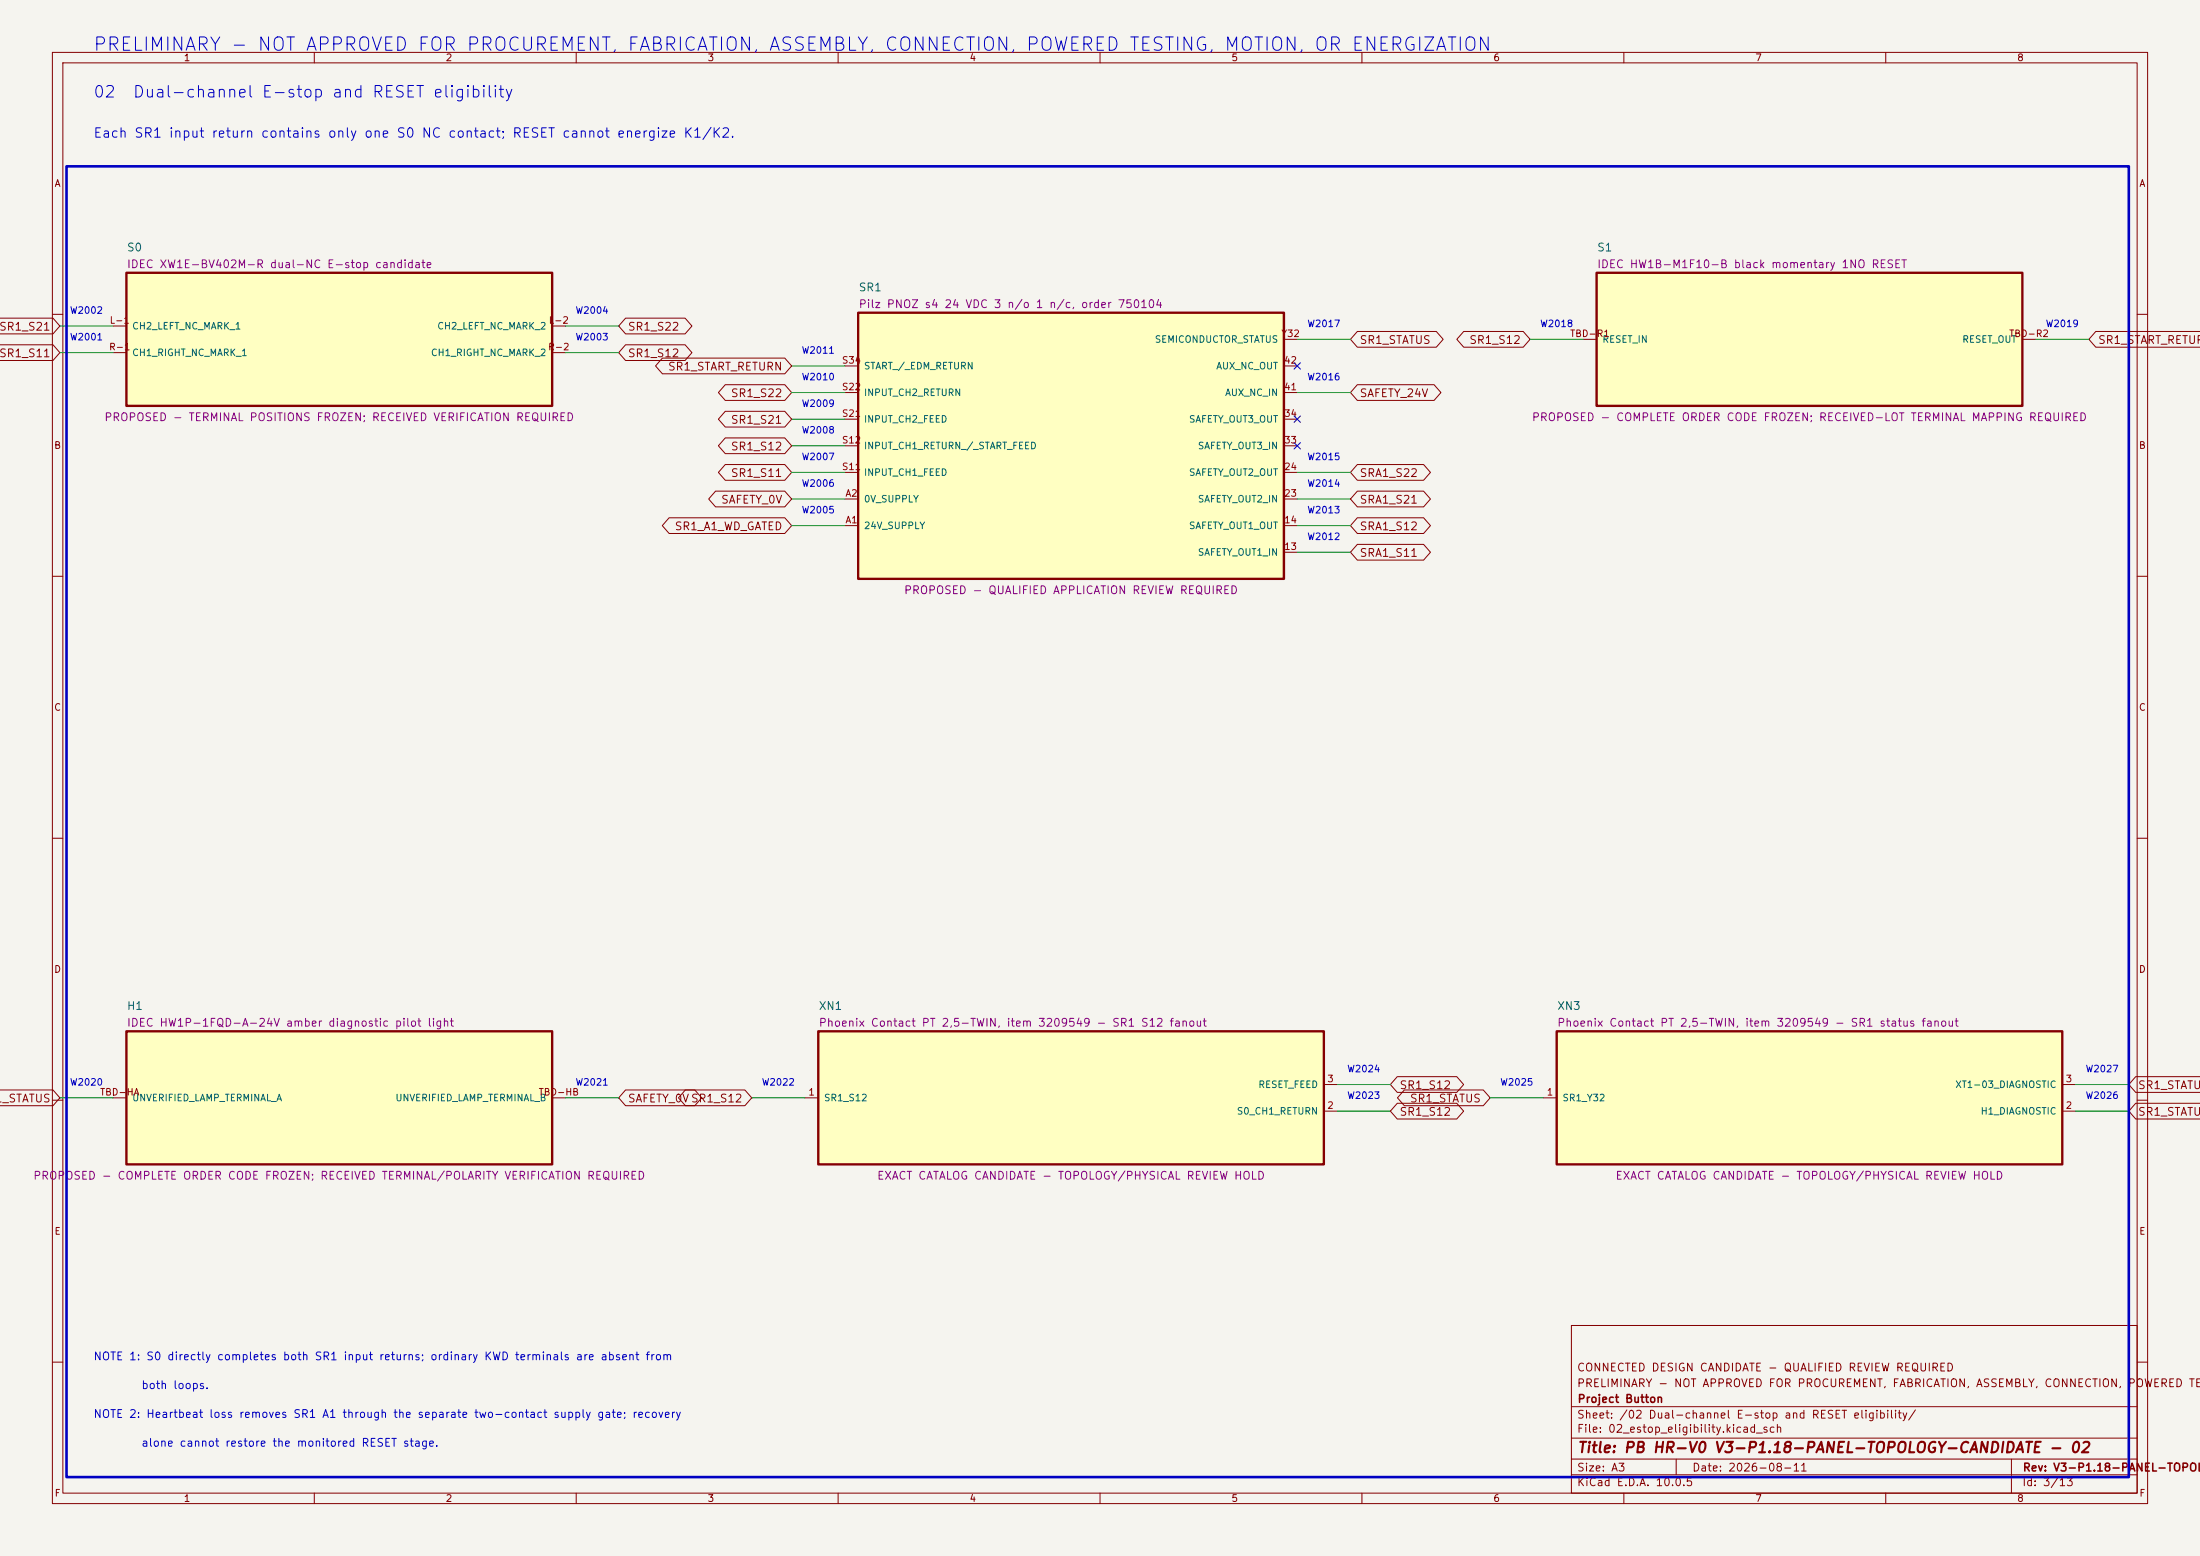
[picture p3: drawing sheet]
(kicad_sch
 (version 20250114) (generator "eeschema") (generator_version "10.0") (paper "A3")
 (title_block (title "PB HR-V0 V3-P1.18-PANEL-TOPOLOGY-CANDIDATE - 02") (date "2026-08-11") (rev "V3-P1.18-PANEL-TOPOLOGY-CANDIDATE")
  (company "Project Button") (comment 1 "PRELIMINARY - NOT APPROVED FOR PROCUREMENT, FABRICATION, ASSEMBLY, CONNECTION, POWERED TESTING, MOTION, OR ENERGIZATION") (comment 2 "CONNECTED DESIGN CANDIDATE - QUALIFIED REVIEW REQUIRED"))
 (lib_symbols (symbol "PBV3:S0"
   (pin_names (offset 1.016)) (exclude_from_sim no) (in_bom yes) (on_board yes)
   (property "Reference" "S0" (at -40.64 -16.70 0) (effects (font (size 1.50 1.50)) (justify left bottom)))
   (property "Value" "IDEC XW1E-BV402M-R dual-NC E-stop candidate" (at 0.00 0.00 0) (effects (font (size 1.50 1.50)) (hide yes)))
   (property "Footprint" "" (at 0.00 0.00 0) (effects (font (size 1.50 1.50)) (hide yes)))
   (property "Datasheet" "https://www.idec.com/en-us/switches-indicator-lights/switches-pushbuttons/emergency-stop-switches/xw-22mm-estop/xw1e-bv402m-r" (at 0.00 0.00 0) (effects (font (size 1.50 1.50)) (hide yes)))
   (property "Description" "Candidate is documented as 40 mm mushroom, turn/pull reset, 2NC, screw terminal and terminal cover. With TOP up in the manufacturer bottom view, project channel 1 is the right NC pair marked 1-2 and channel 2 is the left NC pair marked 1-2. R-/L- prefixes are project-unique KiCad designators, not extra manufacturer markings. Verify orientation, markings and both positively opening NC channels on the received device before wiring." (at 0.00 0.00 0) (effects (font (size 1.50 1.50)) (hide yes)))
   (property "Status" "PROPOSED - TERMINAL POSITIONS FROZEN; RECEIVED VERIFICATION REQUIRED" (at 0.00 15.70 0) (effects (font (size 1.50 1.50)) (justify bottom)))
   (property "Evidence" "IDEC XW product page plus XW-Indicator-Datasheet terminal arrangement, rechecked 2026-08-06; exact received device still requires bottom-view and continuity verification." (at 0.00 0.00 0) (effects (font (size 1.50 1.50)) (hide yes)))
   (property "Display" "IDEC XW1E-BV402M-R dual-NC E-stop candidate" (at -40.64 -13.50 0) (effects (font (size 1.50 1.50)) (justify left bottom)))
   (symbol "S0_0_1"
    (rectangle (start -40.64 -12.70) (end 40.64 12.70) (stroke (width 0.45) (type solid)) (fill (type background))))
   (symbol "S0_1_1" (pin passive line (at -43.18 -2.54 0) (length 2.54) (name "CH1 RIGHT NC MARK 1" (effects (font (size 1.27 1.27)))) (number "R-1" (effects (font (size 1.27 1.27))))) (pin passive line (at -43.18 2.54 0) (length 2.54) (name "CH2 LEFT NC MARK 1" (effects (font (size 1.27 1.27)))) (number "L-1" (effects (font (size 1.27 1.27))))) (pin passive line (at 43.18 -2.54 180) (length 2.54) (name "CH1 RIGHT NC MARK 2" (effects (font (size 1.27 1.27)))) (number "R-2" (effects (font (size 1.27 1.27))))) (pin passive line (at 43.18 2.54 180) (length 2.54) (name "CH2 LEFT NC MARK 2" (effects (font (size 1.27 1.27)))) (number "L-2" (effects (font (size 1.27 1.27))))))
   (embedded_fonts no))
(symbol "PBV3:SR1"
   (pin_names (offset 1.016)) (exclude_from_sim no) (in_bom yes) (on_board yes)
   (property "Reference" "SR1" (at -40.64 -29.40 0) (effects (font (size 1.50 1.50)) (justify left bottom)))
   (property "Value" "Pilz PNOZ s4 24 VDC 3 n/o 1 n/c, order 750104" (at 0.00 0.00 0) (effects (font (size 1.50 1.50)) (hide yes)))
   (property "Footprint" "" (at 0.00 0.00 0) (effects (font (size 1.50 1.50)) (hide yes)))
   (property "Datasheet" "https://www.pilz.com/en-INT/eshop/product/750104" (at 0.00 0.00 0) (effects (font (size 1.50 1.50)) (hide yes)))
   (property "Description" "First-stage E-stop eligibility relay. Mode: short-cross detection plus monitored start on falling edge; seal and inspect selector with power removed." (at 0.00 0.00 0) (effects (font (size 1.50 1.50)) (hide yes)))
   (property "Status" "PROPOSED - QUALIFIED APPLICATION REVIEW REQUIRED" (at 0.00 28.40 0) (effects (font (size 1.50 1.50)) (justify bottom)))
   (property "Evidence" "Pilz operating manual 21396-EN-23; PDF metadata 2026-06-17; portal file 2026-06-22; SHA-256 4B6E4768CEFAEDAF54F006347D32A8A04964B59A16F3616D8AC43698D3626BB4; terminals and timing rechecked 2026-08-08." (at 0.00 0.00 0) (effects (font (size 1.50 1.50)) (hide yes)))
   (property "Display" "Pilz PNOZ s4 24 VDC 3 n/o 1 n/c, order 750104" (at -40.64 -26.20 0) (effects (font (size 1.50 1.50)) (justify left bottom)))
   (symbol "SR1_0_1"
    (rectangle (start -40.64 -25.40) (end 40.64 25.40) (stroke (width 0.45) (type solid)) (fill (type background))))
   (symbol "SR1_1_1" (pin passive line (at -43.18 -15.24 0) (length 2.54) (name "24V SUPPLY" (effects (font (size 1.27 1.27)))) (number "A1" (effects (font (size 1.27 1.27))))) (pin passive line (at -43.18 -10.16 0) (length 2.54) (name "0V SUPPLY" (effects (font (size 1.27 1.27)))) (number "A2" (effects (font (size 1.27 1.27))))) (pin passive line (at -43.18 -5.08 0) (length 2.54) (name "INPUT CH1 FEED" (effects (font (size 1.27 1.27)))) (number "S11" (effects (font (size 1.27 1.27))))) (pin passive line (at -43.18 0.00 0) (length 2.54) (name "INPUT CH1 RETURN / START FEED" (effects (font (size 1.27 1.27)))) (number "S12" (effects (font (size 1.27 1.27))))) (pin passive line (at -43.18 5.08 0) (length 2.54) (name "INPUT CH2 FEED" (effects (font (size 1.27 1.27)))) (number "S21" (effects (font (size 1.27 1.27))))) (pin passive line (at -43.18 10.16 0) (length 2.54) (name "INPUT CH2 RETURN" (effects (font (size 1.27 1.27)))) (number "S22" (effects (font (size 1.27 1.27))))) (pin passive line (at -43.18 15.24 0) (length 2.54) (name "START / EDM RETURN" (effects (font (size 1.27 1.27)))) (number "S34" (effects (font (size 1.27 1.27))))) (pin passive line (at 43.18 -20.32 180) (length 2.54) (name "SAFETY OUT1 IN" (effects (font (size 1.27 1.27)))) (number "13" (effects (font (size 1.27 1.27))))) (pin passive line (at 43.18 -15.24 180) (length 2.54) (name "SAFETY OUT1 OUT" (effects (font (size 1.27 1.27)))) (number "14" (effects (font (size 1.27 1.27))))) (pin passive line (at 43.18 -10.16 180) (length 2.54) (name "SAFETY OUT2 IN" (effects (font (size 1.27 1.27)))) (number "23" (effects (font (size 1.27 1.27))))) (pin passive line (at 43.18 -5.08 180) (length 2.54) (name "SAFETY OUT2 OUT" (effects (font (size 1.27 1.27)))) (number "24" (effects (font (size 1.27 1.27))))) (pin passive line (at 43.18 0.00 180) (length 2.54) (name "SAFETY OUT3 IN" (effects (font (size 1.27 1.27)))) (number "33" (effects (font (size 1.27 1.27))))) (pin passive line (at 43.18 5.08 180) (length 2.54) (name "SAFETY OUT3 OUT" (effects (font (size 1.27 1.27)))) (number "34" (effects (font (size 1.27 1.27))))) (pin passive line (at 43.18 10.16 180) (length 2.54) (name "AUX NC IN" (effects (font (size 1.27 1.27)))) (number "41" (effects (font (size 1.27 1.27))))) (pin passive line (at 43.18 15.24 180) (length 2.54) (name "AUX NC OUT" (effects (font (size 1.27 1.27)))) (number "42" (effects (font (size 1.27 1.27))))) (pin passive line (at 43.18 20.32 180) (length 2.54) (name "SEMICONDUCTOR STATUS" (effects (font (size 1.27 1.27)))) (number "Y32" (effects (font (size 1.27 1.27))))))
   (embedded_fonts no))
(symbol "PBV3:S1"
   (pin_names (offset 1.016)) (exclude_from_sim no) (in_bom yes) (on_board yes)
   (property "Reference" "S1" (at -40.64 -16.70 0) (effects (font (size 1.50 1.50)) (justify left bottom)))
   (property "Value" "IDEC HW1B-M1F10-B black momentary 1NO RESET" (at 0.00 0.00 0) (effects (font (size 1.50 1.50)) (hide yes)))
   (property "Footprint" "" (at 0.00 0.00 0) (effects (font (size 1.50 1.50)) (hide yes)))
   (property "Datasheet" "https://www.idec.com/en-us/switches-indicator-lights/switches-pushbuttons/pushbuttons-pilot-lights/hw-22mm-heavy-duty/hw1b-m1f10-b" (at 0.00 0.00 0) (effects (font (size 1.50 1.50)) (hide yes)))
   (property "Description" "Exact black flush momentary 1NO screw-terminal complete assembly is frozen for RESET. IDEC states that old and redesigned HW assemblies can ship under the same complete order code during the transition that began 2026-06-15, and the live product-page BOM returned no component detail on 2026-08-07. Do not copy legacy or push-in terminal numbers. The panel shall carry the explicit RESET legend and remain outside the swept envelope. Record the received design, underside orientation, molded terminal marks and released/pressed continuity before replacing either TBD terminal." (at 0.00 0.00 0) (effects (font (size 1.50 1.50)) (hide yes)))
   (property "Status" "PROPOSED - COMPLETE ORDER CODE FROZEN; RECEIVED-LOT TERMINAL MAPPING REQUIRED" (at 0.00 15.70 0) (effects (font (size 1.50 1.50)) (justify bottom)))
   (property "Evidence" "IDEC US product page and HW Series Catalog_Screw dated 2026-07-23 plus IDEC HW specification-change notice dated 2026-07-14; live page/BOM rechecked 2026-08-07." (at 0.00 0.00 0) (effects (font (size 1.50 1.50)) (hide yes)))
   (property "Display" "IDEC HW1B-M1F10-B black momentary 1NO RESET" (at -40.64 -13.50 0) (effects (font (size 1.50 1.50)) (justify left bottom)))
   (symbol "S1_0_1"
    (rectangle (start -40.64 -12.70) (end 40.64 12.70) (stroke (width 0.45) (type solid)) (fill (type background))))
   (symbol "S1_1_1" (pin passive line (at -43.18 0.00 0) (length 2.54) (name "RESET IN" (effects (font (size 1.27 1.27)))) (number "TBD-R1" (effects (font (size 1.27 1.27))))) (pin passive line (at 43.18 0.00 180) (length 2.54) (name "RESET OUT" (effects (font (size 1.27 1.27)))) (number "TBD-R2" (effects (font (size 1.27 1.27))))))
   (embedded_fonts no))
(symbol "PBV3:H1"
   (pin_names (offset 1.016)) (exclude_from_sim no) (in_bom yes) (on_board yes)
   (property "Reference" "H1" (at -40.64 -16.70 0) (effects (font (size 1.50 1.50)) (justify left bottom)))
   (property "Value" "IDEC HW1P-1FQD-A-24V amber diagnostic pilot light" (at 0.00 0.00 0) (effects (font (size 1.50 1.50)) (hide yes)))
   (property "Footprint" "" (at 0.00 0.00 0) (effects (font (size 1.50 1.50)) (hide yes)))
   (property "Datasheet" "https://www.idec.com/en-us/switches-indicator-lights/switches-pushbuttons/22mm-25mm-30mm-switches/hw-22mm-heavy-duty/hw1p-1fqd-a-24v" (at 0.00 0.00 0) (effects (font (size 1.50 1.50)) (hide yes)))
   (property "Description" "Exact amber round flush 22 mm pilot-light complete assembly is frozen. The current IDEC page identifies a black plastic bezel, screw terminals and 24 VAC/DC illumination, but no received terminal marking, orientation, internal circuit or polarity result is recorded. TBD-HA/TBD-HB are project placeholders, not manufacturer markings. Label H1 RESET STAGE READY - DIAGNOSTIC ONLY / NO MOTION AUTHORITY. Do not call it SAFE or ARMED and assign no safety credit. Execute docs/hr-v0-h1-receiving-p0.1.md before replacing placeholders or wiring the lamp." (at 0.00 0.00 0) (effects (font (size 1.50 1.50)) (hide yes)))
   (property "Status" "PROPOSED - COMPLETE ORDER CODE FROZEN; RECEIVED TERMINAL/POLARITY VERIFICATION REQUIRED" (at 0.00 15.70 0) (effects (font (size 1.50 1.50)) (justify bottom)))
   (property "Evidence" "IDEC USA current product page and HW Series Catalog_Screw dated 2026-07-23; product page rechecked 2026-08-07. Received terminal identity, internal circuit, polarity/current, brightness and legend acceptance remain open." (at 0.00 0.00 0) (effects (font (size 1.50 1.50)) (hide yes)))
   (property "Display" "IDEC HW1P-1FQD-A-24V amber diagnostic pilot light" (at -40.64 -13.50 0) (effects (font (size 1.50 1.50)) (justify left bottom)))
   (symbol "H1_0_1"
    (rectangle (start -40.64 -12.70) (end 40.64 12.70) (stroke (width 0.45) (type solid)) (fill (type background))))
   (symbol "H1_1_1" (pin passive line (at -43.18 0.00 0) (length 2.54) (name "UNVERIFIED LAMP TERMINAL A" (effects (font (size 1.27 1.27)))) (number "TBD-HA" (effects (font (size 1.27 1.27))))) (pin passive line (at 43.18 0.00 180) (length 2.54) (name "UNVERIFIED LAMP TERMINAL B" (effects (font (size 1.27 1.27)))) (number "TBD-HB" (effects (font (size 1.27 1.27))))))
   (embedded_fonts no))
(symbol "PBV3:XN1"
   (pin_names (offset 1.016)) (exclude_from_sim no) (in_bom yes) (on_board yes)
   (property "Reference" "XN1" (at -48.26 -16.70 0) (effects (font (size 1.50 1.50)) (justify left bottom)))
   (property "Value" "Phoenix Contact PT 2,5-TWIN, item 3209549 - SR1 S12 fanout" (at 0.00 0.00 0) (effects (font (size 1.50 1.50)) (hide yes)))
   (property "Footprint" "" (at 0.00 0.00 0) (effects (font (size 1.50 1.50)) (hide yes)))
   (property "Datasheet" "https://www.phoenixcontact.com/us/products/3209549" (at 0.00 0.00 0) (effects (font (size 1.50 1.50)) (hide yes)))
   (property "Description" "Three independent push-in clamping points replace an implicit three-way splice. Position allocation is controlled only by the R222 point-to-point schedule; conductor, marking, installation and safety review remain open." (at 0.00 0.00 0) (effects (font (size 1.50 1.50)) (hide yes)))
   (property "Status" "EXACT CATALOG CANDIDATE - TOPOLOGY/PHYSICAL REVIEW HOLD" (at 0.00 15.70 0) (effects (font (size 1.50 1.50)) (justify bottom)))
   (property "Evidence" "Official generated product PDF dated 2026-08-10; three connections, 0.14-4 mm2 flexible, 8-10 mm strip, 24 A nominal." (at 0.00 0.00 0) (effects (font (size 1.50 1.50)) (hide yes)))
   (property "Display" "Phoenix Contact PT 2,5-TWIN, item 3209549 - SR1 S12 fanout" (at -48.26 -13.50 0) (effects (font (size 1.50 1.50)) (justify left bottom)))
   (symbol "XN1_0_1"
    (rectangle (start -48.26 -12.70) (end 48.26 12.70) (stroke (width 0.45) (type solid)) (fill (type background))))
   (symbol "XN1_1_1" (pin passive line (at -50.80 0.00 0) (length 2.54) (name "SR1 S12" (effects (font (size 1.27 1.27)))) (number "1" (effects (font (size 1.27 1.27))))) (pin passive line (at 50.80 -2.54 180) (length 2.54) (name "S0 CH1 RETURN" (effects (font (size 1.27 1.27)))) (number "2" (effects (font (size 1.27 1.27))))) (pin passive line (at 50.80 2.54 180) (length 2.54) (name "RESET FEED" (effects (font (size 1.27 1.27)))) (number "3" (effects (font (size 1.27 1.27))))))
   (embedded_fonts no))
(symbol "PBV3:XN3"
   (pin_names (offset 1.016)) (exclude_from_sim no) (in_bom yes) (on_board yes)
   (property "Reference" "XN3" (at -48.26 -16.70 0) (effects (font (size 1.50 1.50)) (justify left bottom)))
   (property "Value" "Phoenix Contact PT 2,5-TWIN, item 3209549 - SR1 status fanout" (at 0.00 0.00 0) (effects (font (size 1.50 1.50)) (hide yes)))
   (property "Footprint" "" (at 0.00 0.00 0) (effects (font (size 1.50 1.50)) (hide yes)))
   (property "Datasheet" "https://www.phoenixcontact.com/us/products/3209549" (at 0.00 0.00 0) (effects (font (size 1.50 1.50)) (hide yes)))
   (property "Description" "Diagnostic-only three-way node. No safety credit. Conductor, loading, marking, installation and received verification remain open." (at 0.00 0.00 0) (effects (font (size 1.50 1.50)) (hide yes)))
   (property "Status" "EXACT CATALOG CANDIDATE - TOPOLOGY/PHYSICAL REVIEW HOLD" (at 0.00 15.70 0) (effects (font (size 1.50 1.50)) (justify bottom)))
   (property "Evidence" "Official generated product PDF dated 2026-08-10; same terminal envelope as XN1." (at 0.00 0.00 0) (effects (font (size 1.50 1.50)) (hide yes)))
   (property "Display" "Phoenix Contact PT 2,5-TWIN, item 3209549 - SR1 status fanout" (at -48.26 -13.50 0) (effects (font (size 1.50 1.50)) (justify left bottom)))
   (symbol "XN3_0_1"
    (rectangle (start -48.26 -12.70) (end 48.26 12.70) (stroke (width 0.45) (type solid)) (fill (type background))))
   (symbol "XN3_1_1" (pin passive line (at -50.80 0.00 0) (length 2.54) (name "SR1 Y32" (effects (font (size 1.27 1.27)))) (number "1" (effects (font (size 1.27 1.27))))) (pin passive line (at 50.80 -2.54 180) (length 2.54) (name "H1 DIAGNOSTIC" (effects (font (size 1.27 1.27)))) (number "2" (effects (font (size 1.27 1.27))))) (pin passive line (at 50.80 2.54 180) (length 2.54) (name "XT1-03 DIAGNOSTIC" (effects (font (size 1.27 1.27)))) (number "3" (effects (font (size 1.27 1.27))))))
   (embedded_fonts no)))
 (text "PRELIMINARY - NOT APPROVED FOR PROCUREMENT, FABRICATION, ASSEMBLY, CONNECTION, POWERED TESTING, MOTION, OR ENERGIZATION" (exclude_from_sim no) (at 17.78 10.16 0) (effects (font (size 2.54 2.54)) (justify left bottom))) (text "02  Dual-channel E-stop and RESET eligibility" (exclude_from_sim no) (at 17.78 19.05 0) (effects (font (size 2.20 2.20)) (justify left bottom))) (text "Each SR1 input return contains only one S0 NC contact; RESET cannot energize K1/K2." (exclude_from_sim no) (at 17.78 26.67 0) (effects (font (size 1.80 1.80)) (justify left bottom))) (rectangle (start 12.70 31.75) (end 406.40 281.94) (stroke (width 0.50) (type solid)) (fill (type none))) (wire (pts (xy 21.59 67.31) (xy 11.43 67.31)) (stroke (width 0) (type default)))
(global_label "SR1_S11" (shape bidirectional) (at 11.43 67.31 180) (fields_autoplaced yes) (effects (font (size 1.50 1.50)) (justify right))
    (property "Intersheetrefs" "${INTERSHEET_REFS}" (at 11.43 69.85 0) (effects (font (size 1.27 1.27)) (hide yes))))
(text "W2001" (exclude_from_sim no) (at 16.51 65.31 0) (effects (font (size 1.27 1.27)) (justify bottom)))
(wire (pts (xy 21.59 62.23) (xy 11.43 62.23)) (stroke (width 0) (type default)))
(global_label "SR1_S21" (shape bidirectional) (at 11.43 62.23 180) (fields_autoplaced yes) (effects (font (size 1.50 1.50)) (justify right))
    (property "Intersheetrefs" "${INTERSHEET_REFS}" (at 11.43 64.77 0) (effects (font (size 1.27 1.27)) (hide yes))))
(text "W2002" (exclude_from_sim no) (at 16.51 60.23 0) (effects (font (size 1.27 1.27)) (justify bottom)))
(wire (pts (xy 107.95 67.31) (xy 118.11 67.31)) (stroke (width 0) (type default)))
(global_label "SR1_S12" (shape bidirectional) (at 118.11 67.31 0) (fields_autoplaced yes) (effects (font (size 1.50 1.50)) (justify left))
    (property "Intersheetrefs" "${INTERSHEET_REFS}" (at 118.11 69.85 0) (effects (font (size 1.27 1.27)) (hide yes))))
(text "W2003" (exclude_from_sim no) (at 113.03 65.31 0) (effects (font (size 1.27 1.27)) (justify bottom)))
(wire (pts (xy 107.95 62.23) (xy 118.11 62.23)) (stroke (width 0) (type default)))
(global_label "SR1_S22" (shape bidirectional) (at 118.11 62.23 0) (fields_autoplaced yes) (effects (font (size 1.50 1.50)) (justify left))
    (property "Intersheetrefs" "${INTERSHEET_REFS}" (at 118.11 64.77 0) (effects (font (size 1.27 1.27)) (hide yes))))
(text "W2004" (exclude_from_sim no) (at 113.03 60.23 0) (effects (font (size 1.27 1.27)) (justify bottom))) (wire (pts (xy 161.29 100.33) (xy 151.13 100.33)) (stroke (width 0) (type default)))
(global_label "SR1_A1_WD_GATED" (shape bidirectional) (at 151.13 100.33 180) (fields_autoplaced yes) (effects (font (size 1.50 1.50)) (justify right))
    (property "Intersheetrefs" "${INTERSHEET_REFS}" (at 151.13 102.87 0) (effects (font (size 1.27 1.27)) (hide yes))))
(text "W2005" (exclude_from_sim no) (at 156.21 98.33 0) (effects (font (size 1.27 1.27)) (justify bottom)))
(wire (pts (xy 161.29 95.25) (xy 151.13 95.25)) (stroke (width 0) (type default)))
(global_label "SAFETY_0V" (shape bidirectional) (at 151.13 95.25 180) (fields_autoplaced yes) (effects (font (size 1.50 1.50)) (justify right))
    (property "Intersheetrefs" "${INTERSHEET_REFS}" (at 151.13 97.79 0) (effects (font (size 1.27 1.27)) (hide yes))))
(text "W2006" (exclude_from_sim no) (at 156.21 93.25 0) (effects (font (size 1.27 1.27)) (justify bottom)))
(wire (pts (xy 161.29 90.17) (xy 151.13 90.17)) (stroke (width 0) (type default)))
(global_label "SR1_S11" (shape bidirectional) (at 151.13 90.17 180) (fields_autoplaced yes) (effects (font (size 1.50 1.50)) (justify right))
    (property "Intersheetrefs" "${INTERSHEET_REFS}" (at 151.13 92.71 0) (effects (font (size 1.27 1.27)) (hide yes))))
(text "W2007" (exclude_from_sim no) (at 156.21 88.17 0) (effects (font (size 1.27 1.27)) (justify bottom)))
(wire (pts (xy 161.29 85.09) (xy 151.13 85.09)) (stroke (width 0) (type default)))
(global_label "SR1_S12" (shape bidirectional) (at 151.13 85.09 180) (fields_autoplaced yes) (effects (font (size 1.50 1.50)) (justify right))
    (property "Intersheetrefs" "${INTERSHEET_REFS}" (at 151.13 87.63 0) (effects (font (size 1.27 1.27)) (hide yes))))
(text "W2008" (exclude_from_sim no) (at 156.21 83.09 0) (effects (font (size 1.27 1.27)) (justify bottom)))
(wire (pts (xy 161.29 80.01) (xy 151.13 80.01)) (stroke (width 0) (type default)))
(global_label "SR1_S21" (shape bidirectional) (at 151.13 80.01 180) (fields_autoplaced yes) (effects (font (size 1.50 1.50)) (justify right))
    (property "Intersheetrefs" "${INTERSHEET_REFS}" (at 151.13 82.55 0) (effects (font (size 1.27 1.27)) (hide yes))))
(text "W2009" (exclude_from_sim no) (at 156.21 78.01 0) (effects (font (size 1.27 1.27)) (justify bottom)))
(wire (pts (xy 161.29 74.93) (xy 151.13 74.93)) (stroke (width 0) (type default)))
(global_label "SR1_S22" (shape bidirectional) (at 151.13 74.93 180) (fields_autoplaced yes) (effects (font (size 1.50 1.50)) (justify right))
    (property "Intersheetrefs" "${INTERSHEET_REFS}" (at 151.13 77.47 0) (effects (font (size 1.27 1.27)) (hide yes))))
(text "W2010" (exclude_from_sim no) (at 156.21 72.93 0) (effects (font (size 1.27 1.27)) (justify bottom)))
(wire (pts (xy 161.29 69.85) (xy 151.13 69.85)) (stroke (width 0) (type default)))
(global_label "SR1_START_RETURN" (shape bidirectional) (at 151.13 69.85 180) (fields_autoplaced yes) (effects (font (size 1.50 1.50)) (justify right))
    (property "Intersheetrefs" "${INTERSHEET_REFS}" (at 151.13 72.39 0) (effects (font (size 1.27 1.27)) (hide yes))))
(text "W2011" (exclude_from_sim no) (at 156.21 67.85 0) (effects (font (size 1.27 1.27)) (justify bottom)))
(wire (pts (xy 247.65 105.41) (xy 257.81 105.41)) (stroke (width 0) (type default)))
(global_label "SRA1_S11" (shape bidirectional) (at 257.81 105.41 0) (fields_autoplaced yes) (effects (font (size 1.50 1.50)) (justify left))
    (property "Intersheetrefs" "${INTERSHEET_REFS}" (at 257.81 107.95 0) (effects (font (size 1.27 1.27)) (hide yes))))
(text "W2012" (exclude_from_sim no) (at 252.73 103.41 0) (effects (font (size 1.27 1.27)) (justify bottom)))
(wire (pts (xy 247.65 100.33) (xy 257.81 100.33)) (stroke (width 0) (type default)))
(global_label "SRA1_S12" (shape bidirectional) (at 257.81 100.33 0) (fields_autoplaced yes) (effects (font (size 1.50 1.50)) (justify left))
    (property "Intersheetrefs" "${INTERSHEET_REFS}" (at 257.81 102.87 0) (effects (font (size 1.27 1.27)) (hide yes))))
(text "W2013" (exclude_from_sim no) (at 252.73 98.33 0) (effects (font (size 1.27 1.27)) (justify bottom)))
(wire (pts (xy 247.65 95.25) (xy 257.81 95.25)) (stroke (width 0) (type default)))
(global_label "SRA1_S21" (shape bidirectional) (at 257.81 95.25 0) (fields_autoplaced yes) (effects (font (size 1.50 1.50)) (justify left))
    (property "Intersheetrefs" "${INTERSHEET_REFS}" (at 257.81 97.79 0) (effects (font (size 1.27 1.27)) (hide yes))))
(text "W2014" (exclude_from_sim no) (at 252.73 93.25 0) (effects (font (size 1.27 1.27)) (justify bottom)))
(wire (pts (xy 247.65 90.17) (xy 257.81 90.17)) (stroke (width 0) (type default)))
(global_label "SRA1_S22" (shape bidirectional) (at 257.81 90.17 0) (fields_autoplaced yes) (effects (font (size 1.50 1.50)) (justify left))
    (property "Intersheetrefs" "${INTERSHEET_REFS}" (at 257.81 92.71 0) (effects (font (size 1.27 1.27)) (hide yes))))
(text "W2015" (exclude_from_sim no) (at 252.73 88.17 0) (effects (font (size 1.27 1.27)) (justify bottom)))
(no_connect (at 247.65 85.09))
(no_connect (at 247.65 80.01))
(wire (pts (xy 247.65 74.93) (xy 257.81 74.93)) (stroke (width 0) (type default)))
(global_label "SAFETY_24V" (shape bidirectional) (at 257.81 74.93 0) (fields_autoplaced yes) (effects (font (size 1.50 1.50)) (justify left))
    (property "Intersheetrefs" "${INTERSHEET_REFS}" (at 257.81 77.47 0) (effects (font (size 1.27 1.27)) (hide yes))))
(text "W2016" (exclude_from_sim no) (at 252.73 72.93 0) (effects (font (size 1.27 1.27)) (justify bottom)))
(no_connect (at 247.65 69.85))
(wire (pts (xy 247.65 64.77) (xy 257.81 64.77)) (stroke (width 0) (type default)))
(global_label "SR1_STATUS" (shape bidirectional) (at 257.81 64.77 0) (fields_autoplaced yes) (effects (font (size 1.50 1.50)) (justify left))
    (property "Intersheetrefs" "${INTERSHEET_REFS}" (at 257.81 67.31 0) (effects (font (size 1.27 1.27)) (hide yes))))
(text "W2017" (exclude_from_sim no) (at 252.73 62.77 0) (effects (font (size 1.27 1.27)) (justify bottom))) (wire (pts (xy 302.26 64.77) (xy 292.10 64.77)) (stroke (width 0) (type default)))
(global_label "SR1_S12" (shape bidirectional) (at 292.10 64.77 180) (fields_autoplaced yes) (effects (font (size 1.50 1.50)) (justify right))
    (property "Intersheetrefs" "${INTERSHEET_REFS}" (at 292.10 67.31 0) (effects (font (size 1.27 1.27)) (hide yes))))
(text "W2018" (exclude_from_sim no) (at 297.18 62.77 0) (effects (font (size 1.27 1.27)) (justify bottom)))
(wire (pts (xy 388.62 64.77) (xy 398.78 64.77)) (stroke (width 0) (type default)))
(global_label "SR1_START_RETURN" (shape bidirectional) (at 398.78 64.77 0) (fields_autoplaced yes) (effects (font (size 1.50 1.50)) (justify left))
    (property "Intersheetrefs" "${INTERSHEET_REFS}" (at 398.78 67.31 0) (effects (font (size 1.27 1.27)) (hide yes))))
(text "W2019" (exclude_from_sim no) (at 393.70 62.77 0) (effects (font (size 1.27 1.27)) (justify bottom))) (wire (pts (xy 21.59 209.55) (xy 11.43 209.55)) (stroke (width 0) (type default)))
(global_label "SR1_STATUS" (shape bidirectional) (at 11.43 209.55 180) (fields_autoplaced yes) (effects (font (size 1.50 1.50)) (justify right))
    (property "Intersheetrefs" "${INTERSHEET_REFS}" (at 11.43 212.09 0) (effects (font (size 1.27 1.27)) (hide yes))))
(text "W2020" (exclude_from_sim no) (at 16.51 207.55 0) (effects (font (size 1.27 1.27)) (justify bottom)))
(wire (pts (xy 107.95 209.55) (xy 118.11 209.55)) (stroke (width 0) (type default)))
(global_label "SAFETY_0V" (shape bidirectional) (at 118.11 209.55 0) (fields_autoplaced yes) (effects (font (size 1.50 1.50)) (justify left))
    (property "Intersheetrefs" "${INTERSHEET_REFS}" (at 118.11 212.09 0) (effects (font (size 1.27 1.27)) (hide yes))))
(text "W2021" (exclude_from_sim no) (at 113.03 207.55 0) (effects (font (size 1.27 1.27)) (justify bottom))) (wire (pts (xy 153.67 209.55) (xy 143.51 209.55)) (stroke (width 0) (type default)))
(global_label "SR1_S12" (shape bidirectional) (at 143.51 209.55 180) (fields_autoplaced yes) (effects (font (size 1.50 1.50)) (justify right))
    (property "Intersheetrefs" "${INTERSHEET_REFS}" (at 143.51 212.09 0) (effects (font (size 1.27 1.27)) (hide yes))))
(text "W2022" (exclude_from_sim no) (at 148.59 207.55 0) (effects (font (size 1.27 1.27)) (justify bottom)))
(wire (pts (xy 255.27 212.09) (xy 265.43 212.09)) (stroke (width 0) (type default)))
(global_label "SR1_S12" (shape bidirectional) (at 265.43 212.09 0) (fields_autoplaced yes) (effects (font (size 1.50 1.50)) (justify left))
    (property "Intersheetrefs" "${INTERSHEET_REFS}" (at 265.43 214.63 0) (effects (font (size 1.27 1.27)) (hide yes))))
(text "W2023" (exclude_from_sim no) (at 260.35 210.09 0) (effects (font (size 1.27 1.27)) (justify bottom)))
(wire (pts (xy 255.27 207.01) (xy 265.43 207.01)) (stroke (width 0) (type default)))
(global_label "SR1_S12" (shape bidirectional) (at 265.43 207.01 0) (fields_autoplaced yes) (effects (font (size 1.50 1.50)) (justify left))
    (property "Intersheetrefs" "${INTERSHEET_REFS}" (at 265.43 209.55 0) (effects (font (size 1.27 1.27)) (hide yes))))
(text "W2024" (exclude_from_sim no) (at 260.35 205.01 0) (effects (font (size 1.27 1.27)) (justify bottom))) (wire (pts (xy 294.64 209.55) (xy 284.48 209.55)) (stroke (width 0) (type default)))
(global_label "SR1_STATUS" (shape bidirectional) (at 284.48 209.55 180) (fields_autoplaced yes) (effects (font (size 1.50 1.50)) (justify right))
    (property "Intersheetrefs" "${INTERSHEET_REFS}" (at 284.48 212.09 0) (effects (font (size 1.27 1.27)) (hide yes))))
(text "W2025" (exclude_from_sim no) (at 289.56 207.55 0) (effects (font (size 1.27 1.27)) (justify bottom)))
(wire (pts (xy 396.24 212.09) (xy 406.40 212.09)) (stroke (width 0) (type default)))
(global_label "SR1_STATUS" (shape bidirectional) (at 406.40 212.09 0) (fields_autoplaced yes) (effects (font (size 1.50 1.50)) (justify left))
    (property "Intersheetrefs" "${INTERSHEET_REFS}" (at 406.40 214.63 0) (effects (font (size 1.27 1.27)) (hide yes))))
(text "W2026" (exclude_from_sim no) (at 401.32 210.09 0) (effects (font (size 1.27 1.27)) (justify bottom)))
(wire (pts (xy 396.24 207.01) (xy 406.40 207.01)) (stroke (width 0) (type default)))
(global_label "SR1_STATUS" (shape bidirectional) (at 406.40 207.01 0) (fields_autoplaced yes) (effects (font (size 1.50 1.50)) (justify left))
    (property "Intersheetrefs" "${INTERSHEET_REFS}" (at 406.40 209.55 0) (effects (font (size 1.27 1.27)) (hide yes))))
(text "W2027" (exclude_from_sim no) (at 401.32 205.01 0) (effects (font (size 1.27 1.27)) (justify bottom))) (text "NOTE 1: S0 directly completes both SR1 input returns; ordinary KWD terminals are absent from" (exclude_from_sim no) (at 17.78 260.00 0) (effects (font (size 1.50 1.50)) (justify left bottom))) (text "        both loops." (exclude_from_sim no) (at 17.78 265.50 0) (effects (font (size 1.50 1.50)) (justify left bottom))) (text "NOTE 2: Heartbeat loss removes SR1 A1 through the separate two-contact supply gate; recovery" (exclude_from_sim no) (at 17.78 271.00 0) (effects (font (size 1.50 1.50)) (justify left bottom))) (text "        alone cannot restore the monitored RESET stage." (exclude_from_sim no) (at 17.78 276.50 0) (effects (font (size 1.50 1.50)) (justify left bottom)))
 (symbol
   (lib_id "PBV3:S0") (at 64.77 64.77 0) (unit 1) (exclude_from_sim no) (in_bom yes) (on_board yes) (dnp no)
   (property "Reference" "S0" (at 24.13 48.07 0) (effects (font (size 1.50 1.50)) (justify left bottom)))
   (property "Value" "IDEC XW1E-BV402M-R dual-NC E-stop candidate" (at 64.77 64.77 0) (effects (font (size 1.50 1.50)) (hide yes)))
   (property "Footprint" "" (at 64.77 64.77 0) (effects (font (size 1.50 1.50)) (hide yes)))
   (property "Datasheet" "https://www.idec.com/en-us/switches-indicator-lights/switches-pushbuttons/emergency-stop-switches/xw-22mm-estop/xw1e-bv402m-r" (at 64.77 64.77 0) (effects (font (size 1.50 1.50)) (hide yes)))
   (property "Description" "Candidate is documented as 40 mm mushroom, turn/pull reset, 2NC, screw terminal and terminal cover. With TOP up in the manufacturer bottom view, project channel 1 is the right NC pair marked 1-2 and channel 2 is the left NC pair marked 1-2. R-/L- prefixes are project-unique KiCad designators, not extra manufacturer markings. Verify orientation, markings and both positively opening NC channels on the received device before wiring." (at 64.77 64.77 0) (effects (font (size 1.50 1.50)) (hide yes)))
   (property "Status" "PROPOSED - TERMINAL POSITIONS FROZEN; RECEIVED VERIFICATION REQUIRED" (at 64.77 80.47 0) (effects (font (size 1.50 1.50)) (justify bottom)))
   (property "Evidence" "IDEC XW product page plus XW-Indicator-Datasheet terminal arrangement, rechecked 2026-08-06; exact received device still requires bottom-view and continuity verification." (at 64.77 64.77 0) (effects (font (size 1.50 1.50)) (hide yes)))
   (property "Display" "IDEC XW1E-BV402M-R dual-NC E-stop candidate" (at 24.13 51.27 0) (effects (font (size 1.50 1.50)) (justify left bottom))) (pin "R-1") (pin "R-2") (pin "L-1") (pin "L-2"))
(symbol
   (lib_id "PBV3:SR1") (at 204.47 85.09 0) (unit 1) (exclude_from_sim no) (in_bom yes) (on_board yes) (dnp no)
   (property "Reference" "SR1" (at 163.83 55.69 0) (effects (font (size 1.50 1.50)) (justify left bottom)))
   (property "Value" "Pilz PNOZ s4 24 VDC 3 n/o 1 n/c, order 750104" (at 204.47 85.09 0) (effects (font (size 1.50 1.50)) (hide yes)))
   (property "Footprint" "" (at 204.47 85.09 0) (effects (font (size 1.50 1.50)) (hide yes)))
   (property "Datasheet" "https://www.pilz.com/en-INT/eshop/product/750104" (at 204.47 85.09 0) (effects (font (size 1.50 1.50)) (hide yes)))
   (property "Description" "First-stage E-stop eligibility relay. Mode: short-cross detection plus monitored start on falling edge; seal and inspect selector with power removed." (at 204.47 85.09 0) (effects (font (size 1.50 1.50)) (hide yes)))
   (property "Status" "PROPOSED - QUALIFIED APPLICATION REVIEW REQUIRED" (at 204.47 113.49 0) (effects (font (size 1.50 1.50)) (justify bottom)))
   (property "Evidence" "Pilz operating manual 21396-EN-23; PDF metadata 2026-06-17; portal file 2026-06-22; SHA-256 4B6E4768CEFAEDAF54F006347D32A8A04964B59A16F3616D8AC43698D3626BB4; terminals and timing rechecked 2026-08-08." (at 204.47 85.09 0) (effects (font (size 1.50 1.50)) (hide yes)))
   (property "Display" "Pilz PNOZ s4 24 VDC 3 n/o 1 n/c, order 750104" (at 163.83 58.89 0) (effects (font (size 1.50 1.50)) (justify left bottom))) (pin "A1") (pin "A2") (pin "S11") (pin "S12") (pin "S21") (pin "S22") (pin "S34") (pin "13") (pin "14") (pin "23") (pin "24") (pin "33") (pin "34") (pin "41") (pin "42") (pin "Y32"))
(symbol
   (lib_id "PBV3:S1") (at 345.44 64.77 0) (unit 1) (exclude_from_sim no) (in_bom yes) (on_board yes) (dnp no)
   (property "Reference" "S1" (at 304.80 48.07 0) (effects (font (size 1.50 1.50)) (justify left bottom)))
   (property "Value" "IDEC HW1B-M1F10-B black momentary 1NO RESET" (at 345.44 64.77 0) (effects (font (size 1.50 1.50)) (hide yes)))
   (property "Footprint" "" (at 345.44 64.77 0) (effects (font (size 1.50 1.50)) (hide yes)))
   (property "Datasheet" "https://www.idec.com/en-us/switches-indicator-lights/switches-pushbuttons/pushbuttons-pilot-lights/hw-22mm-heavy-duty/hw1b-m1f10-b" (at 345.44 64.77 0) (effects (font (size 1.50 1.50)) (hide yes)))
   (property "Description" "Exact black flush momentary 1NO screw-terminal complete assembly is frozen for RESET. IDEC states that old and redesigned HW assemblies can ship under the same complete order code during the transition that began 2026-06-15, and the live product-page BOM returned no component detail on 2026-08-07. Do not copy legacy or push-in terminal numbers. The panel shall carry the explicit RESET legend and remain outside the swept envelope. Record the received design, underside orientation, molded terminal marks and released/pressed continuity before replacing either TBD terminal." (at 345.44 64.77 0) (effects (font (size 1.50 1.50)) (hide yes)))
   (property "Status" "PROPOSED - COMPLETE ORDER CODE FROZEN; RECEIVED-LOT TERMINAL MAPPING REQUIRED" (at 345.44 80.47 0) (effects (font (size 1.50 1.50)) (justify bottom)))
   (property "Evidence" "IDEC US product page and HW Series Catalog_Screw dated 2026-07-23 plus IDEC HW specification-change notice dated 2026-07-14; live page/BOM rechecked 2026-08-07." (at 345.44 64.77 0) (effects (font (size 1.50 1.50)) (hide yes)))
   (property "Display" "IDEC HW1B-M1F10-B black momentary 1NO RESET" (at 304.80 51.27 0) (effects (font (size 1.50 1.50)) (justify left bottom))) (pin "TBD-R1") (pin "TBD-R2"))
(symbol
   (lib_id "PBV3:H1") (at 64.77 209.55 0) (unit 1) (exclude_from_sim no) (in_bom yes) (on_board yes) (dnp no)
   (property "Reference" "H1" (at 24.13 192.85 0) (effects (font (size 1.50 1.50)) (justify left bottom)))
   (property "Value" "IDEC HW1P-1FQD-A-24V amber diagnostic pilot light" (at 64.77 209.55 0) (effects (font (size 1.50 1.50)) (hide yes)))
   (property "Footprint" "" (at 64.77 209.55 0) (effects (font (size 1.50 1.50)) (hide yes)))
   (property "Datasheet" "https://www.idec.com/en-us/switches-indicator-lights/switches-pushbuttons/22mm-25mm-30mm-switches/hw-22mm-heavy-duty/hw1p-1fqd-a-24v" (at 64.77 209.55 0) (effects (font (size 1.50 1.50)) (hide yes)))
   (property "Description" "Exact amber round flush 22 mm pilot-light complete assembly is frozen. The current IDEC page identifies a black plastic bezel, screw terminals and 24 VAC/DC illumination, but no received terminal marking, orientation, internal circuit or polarity result is recorded. TBD-HA/TBD-HB are project placeholders, not manufacturer markings. Label H1 RESET STAGE READY - DIAGNOSTIC ONLY / NO MOTION AUTHORITY. Do not call it SAFE or ARMED and assign no safety credit. Execute docs/hr-v0-h1-receiving-p0.1.md before replacing placeholders or wiring the lamp." (at 64.77 209.55 0) (effects (font (size 1.50 1.50)) (hide yes)))
   (property "Status" "PROPOSED - COMPLETE ORDER CODE FROZEN; RECEIVED TERMINAL/POLARITY VERIFICATION REQUIRED" (at 64.77 225.25 0) (effects (font (size 1.50 1.50)) (justify bottom)))
   (property "Evidence" "IDEC USA current product page and HW Series Catalog_Screw dated 2026-07-23; product page rechecked 2026-08-07. Received terminal identity, internal circuit, polarity/current, brightness and legend acceptance remain open." (at 64.77 209.55 0) (effects (font (size 1.50 1.50)) (hide yes)))
   (property "Display" "IDEC HW1P-1FQD-A-24V amber diagnostic pilot light" (at 24.13 196.05 0) (effects (font (size 1.50 1.50)) (justify left bottom))) (pin "TBD-HA") (pin "TBD-HB"))
(symbol
   (lib_id "PBV3:XN1") (at 204.47 209.55 0) (unit 1) (exclude_from_sim no) (in_bom yes) (on_board yes) (dnp no)
   (property "Reference" "XN1" (at 156.21 192.85 0) (effects (font (size 1.50 1.50)) (justify left bottom)))
   (property "Value" "Phoenix Contact PT 2,5-TWIN, item 3209549 - SR1 S12 fanout" (at 204.47 209.55 0) (effects (font (size 1.50 1.50)) (hide yes)))
   (property "Footprint" "" (at 204.47 209.55 0) (effects (font (size 1.50 1.50)) (hide yes)))
   (property "Datasheet" "https://www.phoenixcontact.com/us/products/3209549" (at 204.47 209.55 0) (effects (font (size 1.50 1.50)) (hide yes)))
   (property "Description" "Three independent push-in clamping points replace an implicit three-way splice. Position allocation is controlled only by the R222 point-to-point schedule; conductor, marking, installation and safety review remain open." (at 204.47 209.55 0) (effects (font (size 1.50 1.50)) (hide yes)))
   (property "Status" "EXACT CATALOG CANDIDATE - TOPOLOGY/PHYSICAL REVIEW HOLD" (at 204.47 225.25 0) (effects (font (size 1.50 1.50)) (justify bottom)))
   (property "Evidence" "Official generated product PDF dated 2026-08-10; three connections, 0.14-4 mm2 flexible, 8-10 mm strip, 24 A nominal." (at 204.47 209.55 0) (effects (font (size 1.50 1.50)) (hide yes)))
   (property "Display" "Phoenix Contact PT 2,5-TWIN, item 3209549 - SR1 S12 fanout" (at 156.21 196.05 0) (effects (font (size 1.50 1.50)) (justify left bottom))) (pin "1") (pin "2") (pin "3"))
(symbol
   (lib_id "PBV3:XN3") (at 345.44 209.55 0) (unit 1) (exclude_from_sim no) (in_bom yes) (on_board yes) (dnp no)
   (property "Reference" "XN3" (at 297.18 192.85 0) (effects (font (size 1.50 1.50)) (justify left bottom)))
   (property "Value" "Phoenix Contact PT 2,5-TWIN, item 3209549 - SR1 status fanout" (at 345.44 209.55 0) (effects (font (size 1.50 1.50)) (hide yes)))
   (property "Footprint" "" (at 345.44 209.55 0) (effects (font (size 1.50 1.50)) (hide yes)))
   (property "Datasheet" "https://www.phoenixcontact.com/us/products/3209549" (at 345.44 209.55 0) (effects (font (size 1.50 1.50)) (hide yes)))
   (property "Description" "Diagnostic-only three-way node. No safety credit. Conductor, loading, marking, installation and received verification remain open." (at 345.44 209.55 0) (effects (font (size 1.50 1.50)) (hide yes)))
   (property "Status" "EXACT CATALOG CANDIDATE - TOPOLOGY/PHYSICAL REVIEW HOLD" (at 345.44 225.25 0) (effects (font (size 1.50 1.50)) (justify bottom)))
   (property "Evidence" "Official generated product PDF dated 2026-08-10; same terminal envelope as XN1." (at 345.44 209.55 0) (effects (font (size 1.50 1.50)) (hide yes)))
   (property "Display" "Phoenix Contact PT 2,5-TWIN, item 3209549 - SR1 status fanout" (at 297.18 196.05 0) (effects (font (size 1.50 1.50)) (justify left bottom))) (pin "1") (pin "2") (pin "3"))
 (embedded_fonts no))
